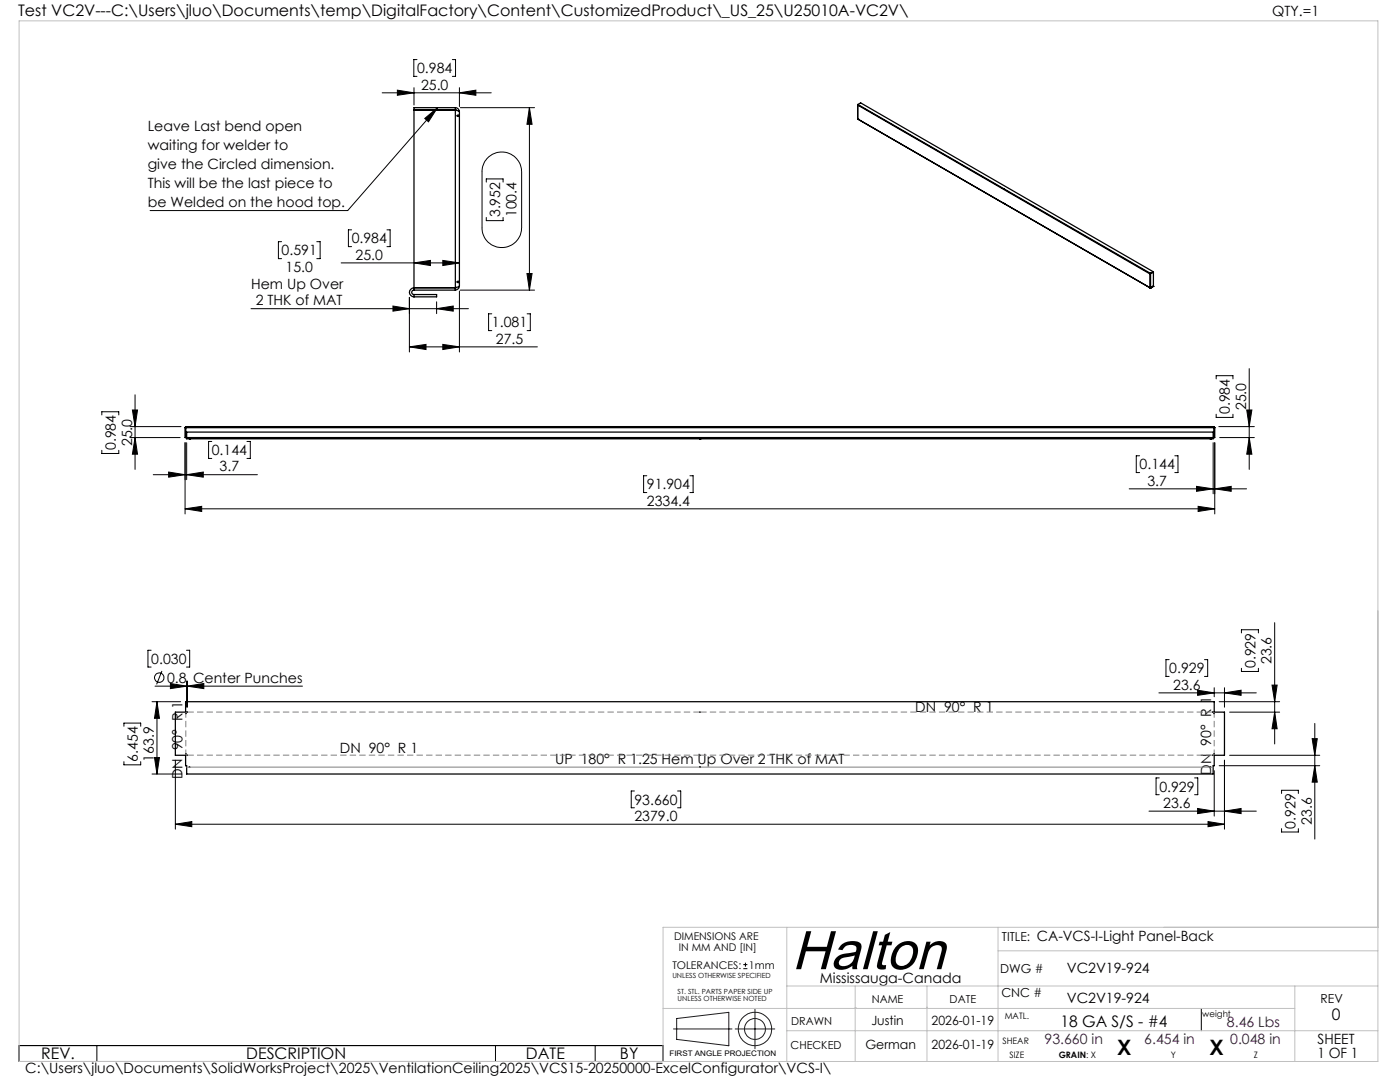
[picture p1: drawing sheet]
<svg xmlns="http://www.w3.org/2000/svg" width="279mm" height="216mm" viewBox="0 0 279 216" stroke-linecap="round" stroke-linejoin="round" font-family="sans-serif">
<g fill="none" stroke="#000" stroke-width=".25">
<path d="M82.6 21.9h8.3l.2 .1M82.6 21.9h8.3M90.9 21.9l.8 .4M90.9 21.5h.1a.88 .88 0 0 1 .7 .8M90.9 21.9h.1M90.9 21.5v36.4M90.9 21.5h-8.3v36.4M91.7 22.3v34.8M171.2 23.7v.1M171.2 23.6h.1M171.2 23.7h.1M171.2 20.9v.1"/>
<path d="M171.2 21h.1M171.2 23.7l58.3 33.7M171.2 20.9v2.8M171.2 21l58.3 33.6M171.2 20.9h.1M171.2 20.8v.2M171.2 20.8l58.4 33.7M171.2 20.8l.6-.3 58.4 33.7M171.2 20.8v.1M171.2 23.8h.1M171.2 23.8l29.1 16.8M200.3 37.7h.1"/>
<path d="M82.6 57.9a.44 .44 0 0 0-.4 .4 .44 .44 0 0 0 .4 .5M82.6 57.4h8.3M82.6 58.8v.4M82.6 57.9h8.3M82.6 58.8h4.5v.4h-4.5M90.9 57.4h.1M91.1 57.4h-8.5a.9 .9 0 0 0-.9 .9 .9 .9 0 0 0 .9 .9M91.7 57.1l-.8 .3M91.7 57.1v.1a.89 .89 0 0 1-.8 .7M200.3 40.6h.1M229.4 54.5h.1M229.4 57.4h.1"/>
<path d="M229.5 57.4h.1M229.5 54.6v2.8M229.5 54.7h.1M229.5 54.6h.1M229.6 54.5l-.1 .1M229.6 54.6h-.1M229.6 57.4h.1M229.6 54.5v2.9M229.6 54.6h.1M229.7 57.4h.1M229.8 57.3h.1M229.8 57.3v.1"/>
<path d="M230.1 57.2h.1M230.1 57.2l-.3 .2M230.2 57.1l-.1 .1M230.2 54.3l-.6 .3M230.2 54.3h.1M230.2 54.2l-.6 .3M230.2 54.2v.1M230.2 54.3v2.8l-.6 .3M36.9 85.3v2h205.5v-2M36.9 85.3h205.5M37 85.3h.1M37 85.3v2"/>
<path d="M37.1 85.3h-.1M37.1 85.1l-.1 .2M37.1 85.1l-.2 .2M37.1 85.1h205.1M37.3 86.2h204.8v1.4h-204.8zM37.3 85.2h.1M37.8 87.6h.1M37.9 87.6h.1M139.7 87.6h.1M139.7 85.2h.1M241.5 87.6h.1M241.6 87.6h.1"/>
<path d="M242 85.2h.1M242.2 85.1l.1 .2M242.2 85.1l.2 .2M242.3 85.3h.1M242.3 85.3v2M37.1 150.4h.1M37.1 142.4h.1M37 140h205.3v2.1h2.1v8.6h-2.1v2.1h-.2v1.6h-204.8v-1.6h-.3v-2.1h-2v-8.6h2zM37.4 150.7h.1M37.4 142.1h.1M37.8 153.1h.1M139.7 142.1h.1"/>
<path d="M139.7 150.7h.1M139.7 153.1h.1M241.5 153l.1 .1zM242.1 142.1h.1M242.1 150.7h.1M242.3 142.4h.1M242.3 150.4h.1"/>
<circle cx="91.4" cy="23.1" r=".18"/>
<circle cx="91.4" cy="56.3" r=".18"/>
</g>
<g fill="none" stroke="#000" stroke-width=".2">
<path d="M76.3 18.5h21.7M79.3 18l3.3 .5-3.3 .5zM82.6 17.5v3.5M83.2 11.9h-.6v3.3h.6M90.3 11.9h.6v3.3h-.6M91.7 18.5l3.3-.5v1zM91.7 17.5v3.8M84.8 23.6l2.5-2.1-1.8 2.8zM87.3 21.5l-17.9 20.5h-39.4M91.9 21.5h14.8M97 36.3v-.6h3.4v.6M97.2 31.7a4 4 0 0 1 4.3-1.1 4 4 0 0 1 2.6 3.7v11.1a4 4 0 0 1-3.9 4 4 4 0 0 1-4-4v-11.1a4.1 4.1 0 0 1 1-2.6z"/>
<path d="M105.7 21.5l.5 3.3h-1zM105.7 21.5v36.4M56.2 48.2h-.6v3.4h.6M63.2 48.2h.7v3.4h-.7M68.1 52.5h23.6M70.2 45.9h-.7v3.3h.7M77.2 45.9h.7v3.3h-.7M81.7 59.3v10.9M82.6 52.5l3.3-.5v1zM88.4 52l3.3 .5-3.3 .5zM91.7 58.1v12.1M91.9 57.9h14.8"/>
<path d="M97 43.4v.6h3.4v-.6M105.2 54.6h1l-.5 3.3zM27 78.8v14.9M50.1 61.6h43.4M78.4 61.1l3.3 .5-3.3 .5zM81.7 69.2l3.3-.5v1zM81.7 69.2h25.5M87.1 61.6l3.4-.5v1zM87.1 60.2v2.4M88.4 68.7l3.3 .5-3.3 .5zM98.1 62.6h-.6v3.4h.6M105.2 62.6h.6v3.4h-.6"/>
<path d="M242.7 75.6v-.6h3.4v.6M249.3 73.6v20.1M20.3 82.8v-.6h3.4v.6M20.3 89.9v.6h3.4v-.6M25.9 87.3h10M25.9 85.1h10.2M26.4 81.8h1l-.4 3.3zM27 87.3l.4 3.3h-1zM30.6 94.7h20.8M33.7 94.2l3.2 .5-3.2 .5zM36.9 88.3v14.3M37.3 94.7l3.3-.5v1z"/>
<path d="M37.3 88.3v7.4M42.3 88.1h-.7v3.4h.7M49.3 88.1h.7v3.4h-.7M129.1 94.9h-.7v3.4h.7M137.7 94.9h.6v3.4h-.6M225.4 97.5h23.4M227.4 90.9h-.6v3.4h.6M234.5 90.9h.6v3.4h-.6M238.8 97l3.3 .5-3.3 .5zM242.1 88.3v10.2M242.4 97.5l3.3-.5v1zM242.4 88.3v14.3"/>
<path d="M242.7 82.7v.6h3.4v-.6M243.2 85.1h7.1M243.4 87.3h6.9M248.8 81.8h1l-.5 3.3zM249.3 87.3l.5 3.3h-1zM36.9 101.5l3.4-.5v1.1zM36.9 101.5h205.5M239.1 101l3.3 .5-3.3 .6zM30.2 129.8h-.7v3.3h.7M30.9 136.9h29.5M32.3 133.9l-1 2.7M34 136.4l3.3 .5-3.3 .5z"/>
<path d="M37.2 129.8h.7v3.3h-.7M37.3 135.9v5.2M37.4 136.9l3.3-.5v1zM37.4 135.9v5.2M231.3 138.3h19.4M233.3 131.6h-.6v3.4h.6M239 137.7l3.3 .6-3.3 .4zM240.4 131.6h.6v3.4h-.6M242.3 137.2v1.8M244.4 138.3l3.3-.6v1zM244.4 137.2v3.9M247.8 126.3v-.6h3.3v.6"/>
<path d="M247.8 133.3v.7h3.3v-.7M253.9 136.7h1l-.5 3.3zM254.4 124.2v24.2M24.7 144.9v-.6h3.4v.6M24.7 152v.6h3.4v-.6M30.3 140h5.8M30.3 154.4h6M30.8 151.2h1l-.5 3.2zM31.3 140l.5 3.3h-1zM31.3 140v14.4M35 151.7v13.8M126.6 157.8h-.6v3.4h.6"/>
<path d="M135.2 157.8h.7v3.4h-.7M231.4 155.2h-.7v3.4h.7M238.4 155.2h.6v3.4h-.6M242.3 153.8v9M243.3 140h12.1M243.3 152.8h20.1M244.4 151.7v13.8M245.4 142.1h10M245.4 150.7h18M254.4 142.1l.5 3.3h-1zM255.8 158.3v-.6h3.3v.6M261.9 147.4h1l-.5 3.3z"/>
<path d="M262.4 152.8l.5 3.3h-1zM262.4 144.4v23M35 164.5l3.3-.6v1.1zM35 164.5h209.4M229.3 161.9h21.4M239 161.3l3.3 .6-3.3 .4zM241.1 163.9l3.3 .6-3.3 .5zM244.4 161.9l3.3-.6v1zM255.8 165.3v.7h3.3v-.7M148.3 193.3h.9M148.3 192.5h.9M148.8 192.1v.8"/>
<path d="M3.8 208.6h128.5v3.2h-128.5zM19.3 208.6v3.2M98.9 208.6v3.2M118.8 208.6v3.2M239.7 201.2v4.5"/>
<circle cx="31.8" cy="135.2" r=".95"/>
</g>
<g fill="none" stroke="#191924" stroke-width=".2">
<path d="M134.4 205.3h11.7M135 203.2l10.5-1.2v6.7l-10.5-1.3zM146.7 205.3h7.9M150.7 201.4v7.9"/>
<circle cx="150.7" cy="205.3" r="2.09"/>
<circle cx="150.7" cy="205.3" r="3.3"/>
</g>
<path d="M37.1 142.1v.2M37.1 150.4v.2M37.1 150.7h.2M37.3 142.1h-.2M37.4 150.7h102.3M139.7 142.1h-102.3M139.7 150.7h102.3M242 142.1h-102.3M242.1 150.7h.2M242.3 142.1h-.2M242.3 150.6v-.2M242.3 142.3v-.2" fill="none" stroke="#808080" stroke-width=".2" stroke-dasharray="1.3 .6" stroke-linecap="butt"/>
<path d="M37.1 142.4v8M242.3 150.4v-8" fill="none" stroke="#808080" stroke-width=".2" stroke-dasharray="1.3 .6" stroke-dashoffset=".5" stroke-linecap="butt"/>
<path d="M37.3 153.1h.5M37.9 153.1h203.6M241.6 153.1h.5" fill="none" stroke="#808080" stroke-width=".2"/>
<path d="M3.8 4.2h271.2v207.6h-271.2zM157 196.7h118M157 185v26.8M170.7 196.7v15.1M185 196.7v15.1M199.2 185v26.8M199.2 189.7h75.8M258.4 196.7v15.1M275 185h-142.7v26.8M132.3 201.2h126.1M157 205.7h118M170.7 201h.1" fill="none" stroke="#c0c0c0" stroke-width=".2"/>
<g fill="#000">
<path d="M79.3 18l3.3 .5-3.3 .5zM91.7 18.5l3.3-.5v1z"/>
<path d="M88.4 52l3.3 .5-3.3 .5zM82.6 52.5l3.3-.5v1z"/>
<path d="M81.7 69.2l3.3-.5v1zM88.4 68.7l3.3 .5-3.3 .5z"/>
<path d="M87.1 61.6l3.4-.5v1zM78.4 61.1l3.3 .5-3.3 .5z"/>
<path d="M27 87.3l.4 3.3h-1zM26.4 81.8h1l-.4 3.3zM249.3 87.3l.5 3.3h-1zM248.8 81.8h1l-.5 3.3z"/>
<path d="M37.3 94.7l3.3-.5v1zM33.7 94.2l3.2 .5-3.2 .5zM242.4 97.5l3.3-.5v1zM238.8 97l3.3 .5-3.3 .5z"/>
<path d="M36.9 101.5l3.4-.5v1.1zM239.1 101l3.3 .5-3.3 .6z"/>
<path d="M244.4 138.3l3.3-.6v1zM239 137.7l3.3 .6-3.3 .4z"/>
<path d="M254.4 142.1l.5 3.3h-1zM253.9 136.7h1l-.5 3.3zM30.8 151.2h1l-.5 3.2zM31.3 140l.5 3.3h-1zM105.2 54.6h1l-.5 3.3zM105.7 21.5l.5 3.3h-1z"/>
<path d="M261.9 147.4h1l-.5 3.3zM262.4 152.8l.5 3.3h-1z"/>
<path d="M35 164.5l3.3-.6v1.1zM241.1 163.9l3.3 .6-3.3 .5zM34 136.4l3.3 .5-3.3 .5zM37.4 136.9l3.3-.5v1zM84.8 23.6l2.5-2.1-1.8 2.8z"/>
<path d="M239 161.3l3.3 .6-3.3 .4zM244.4 161.9l3.3-.6v1z"/>
</g>
<text font-size="11" x="158" y="193.4">Halton</text>
<g font-size="4.2">
<text x="223" y="210.4">X</text>
<text x="241.4" y="210.4">X</text>
</g>
<g font-size="3.2">
<text x="3.6" y="3.3">Test VC2V---C:\Users\jluo\Documents\temp\DigitalFactory\Content\CustomizedProduct\_US_25\U25010A-VC2V\</text>
<text x="265.8" y="203.5">0</text>
<text x="211.6" y="204.9">18 GA S/S - #4</text>
<text x="8.2" y="211.4">REV.</text>
<text x="49.2" y="211.4">DESCRIPTION</text>
<text x="105" y="211.4">DATE</text>
<text x="123.7" y="211.4">BY</text>
</g>
<g font-size="2.8">
<text x="253.9" y="3.3">QTY.=1</text>
<text x="83.2" y="14.6">0.984</text>
<text x="84" y="17.9">25.0</text>
<text x="29.5" y="26.1">Leave Last bend open</text>
<text x="29.5" y="29.9">waiting for welder to</text>
<text x="29.5" y="33.7">give the Circled dimension.</text>
<text x="29.5" y="37.5">This will be the last piece to</text>
<text x="29.5" y="41.4">be Welded on the hood top.</text>
<text x="99.8" y="43.4" transform="rotate(-90 99.8 43.4)">3.952</text>
<text x="103.1" y="43.4" transform="rotate(-90 103.1 43.4)">100.4</text>
<text x="56.2" y="51">0.591</text>
<text x="70.2" y="48.6">0.984</text>
<text x="71" y="51.8">25.0</text>
<text x="50.1" y="57.6">Hem Up Over</text>
<text x="57" y="54.2">15.0</text>
<text x="51.1" y="61">2 THK of MAT</text>
<text x="98.2" y="65.3">1.081</text>
<text x="99" y="68.6">27.5</text>
<text x="245.5" y="82.6" transform="rotate(-90 245.5 82.6)">0.984</text>
<text x="248.7" y="81.8" transform="rotate(-90 248.7 81.8)">25.0</text>
<text x="23.1" y="89.8" transform="rotate(-90 23.1 89.8)">0.984</text>
<text x="26.3" y="89" transform="rotate(-90 26.3 89)">25.0</text>
<text x="42.3" y="90.8">0.144</text>
<text x="43.8" y="94.1">3.7</text>
<text x="227.4" y="93.7">0.144</text>
<text x="129.1" y="97.7">91.904</text>
<text x="129.1" y="100.9">2334.4</text>
<text x="229" y="96.9">3.7</text>
<text x="30.2" y="132.5">0.030</text>
<text x="33.4" y="136.3">0.8</text>
<text x="38.5" y="136.3">Center Punches</text>
<text x="233.4" y="134.4">0.929</text>
<text x="234.1" y="137.6">23.6</text>
<text x="250.5" y="133.3" transform="rotate(-90 250.5 133.3)">0.929</text>
<text x="253.8" y="132.5" transform="rotate(-90 253.8 132.5)">23.6</text>
<text x="182.7" y="142">DN 90° R 1</text>
<text x="27.5" y="151.9" transform="rotate(-90 27.5 151.9)">6.454</text>
<text x="30.7" y="151.9" transform="rotate(-90 30.7 151.9)">163.9</text>
<text x="36.4" y="155.5" transform="rotate(-90 36.4 155.5)">DN 90° R 1</text>
<text x="67.8" y="150.3">DN 90° R 1</text>
<text x="110.8" y="152.4">UP 180° R 1.25 Hem Up Over 2 THK of MAT</text>
<text x="241.7" y="154.6" transform="rotate(-90 241.7 154.6)">DN 90° R 1</text>
<text x="126.6" y="160.6">93.660</text>
<text x="231.4" y="158">0.929</text>
<text x="232.2" y="161.2">23.6</text>
<text x="126.6" y="163.8">2379.0</text>
<text x="258.5" y="165.3" transform="rotate(-90 258.5 165.3)">0.929</text>
<text x="261.8" y="164.6" transform="rotate(-90 261.8 164.6)">23.6</text>
<text x="206.9" y="187.8">CA-VCS-I-Light Panel-Back</text>
<text x="163.6" y="196.1">Mississauga-Canada</text>
<text x="212.9" y="194.1">VC2V19-924</text>
<text x="212.9" y="200.1">VC2V19-924</text>
<text x="263" y="208.3">SHEET</text>
<text x="5" y="214.1">C:\Users\jluo\Documents\SolidWorksProject\2025\VentilationCeiling2025\VCS15-20250000-ExcelConfigurator\VCS-I\</text>
<text x="262.9" y="211.1">1 OF 1</text>
</g>
<g font-size="2.8" fill="#400040">
<text x="208.5" y="208.3">93.660 in</text>
<text x="228.4" y="208.3">6.454 in</text>
<text x="244.9" y="204.9">8.46 Lbs</text>
<text x="245.5" y="208.3">0.048 in</text>
</g>
<g font-size="2.5">
<text x="200" y="187.8">TITLE:</text>
<text x="199.6" y="194.1">DWG #</text>
<text x="199.9" y="198.9">CNC #</text>
<text x="263.5" y="200.1">REV</text>
<text x="172.7" y="209.3">German</text>
<text x="173.9" y="204.6">Justin</text>
<text x="185.9" y="204.6">2026-01-19</text>
<text x="185.9" y="209.3">2026-01-19</text>
</g>
<g font-size="2.2">
<text x="174" y="200.1">NAME</text>
<text x="189.5" y="200.1">DATE</text>
<text x="157.8" y="209.3">CHECKED</text>
<text x="157.9" y="204.6">DRAWN</text>
</g>
<g font-size="2.1">
<text x="134.5" y="187.6">DIMENSIONS ARE</text>
<text x="135.5" y="189.7">IN MM AND [IN]</text>
<text x="134.2" y="193.3">TOLERANCES:</text>
<text x="149.5" y="193.3">1mm</text>
</g>
<g font-size="1.8">
<text x="200.5" y="203.3">MATL.</text>
<text x="240" y="202.8">weight</text>
<text x="200.1" y="208.3">SHEAR</text>
<text x="201.5" y="211.1">SIZE</text>
<text x="211.3" y="211.1">GRAIN: X</text>
<text x="233.7" y="211.1">Y</text>
<text x="250.2" y="211.1">Z</text>
</g>
<text font-size="1.5" x="133.6" y="210.7">FIRST ANGLE PROJECTION</text>
<g font-size="1.4">
<text x="134.2" y="195.1">UNLESS OTHERWISE SPECIFIED</text>
<text x="135.2" y="198.3">ST. STL. PARTS PAPER SIDE UP</text>
<text x="135.2" y="199.7">UNLESS OTHERWISE NOTED</text>
</g>
</svg>
